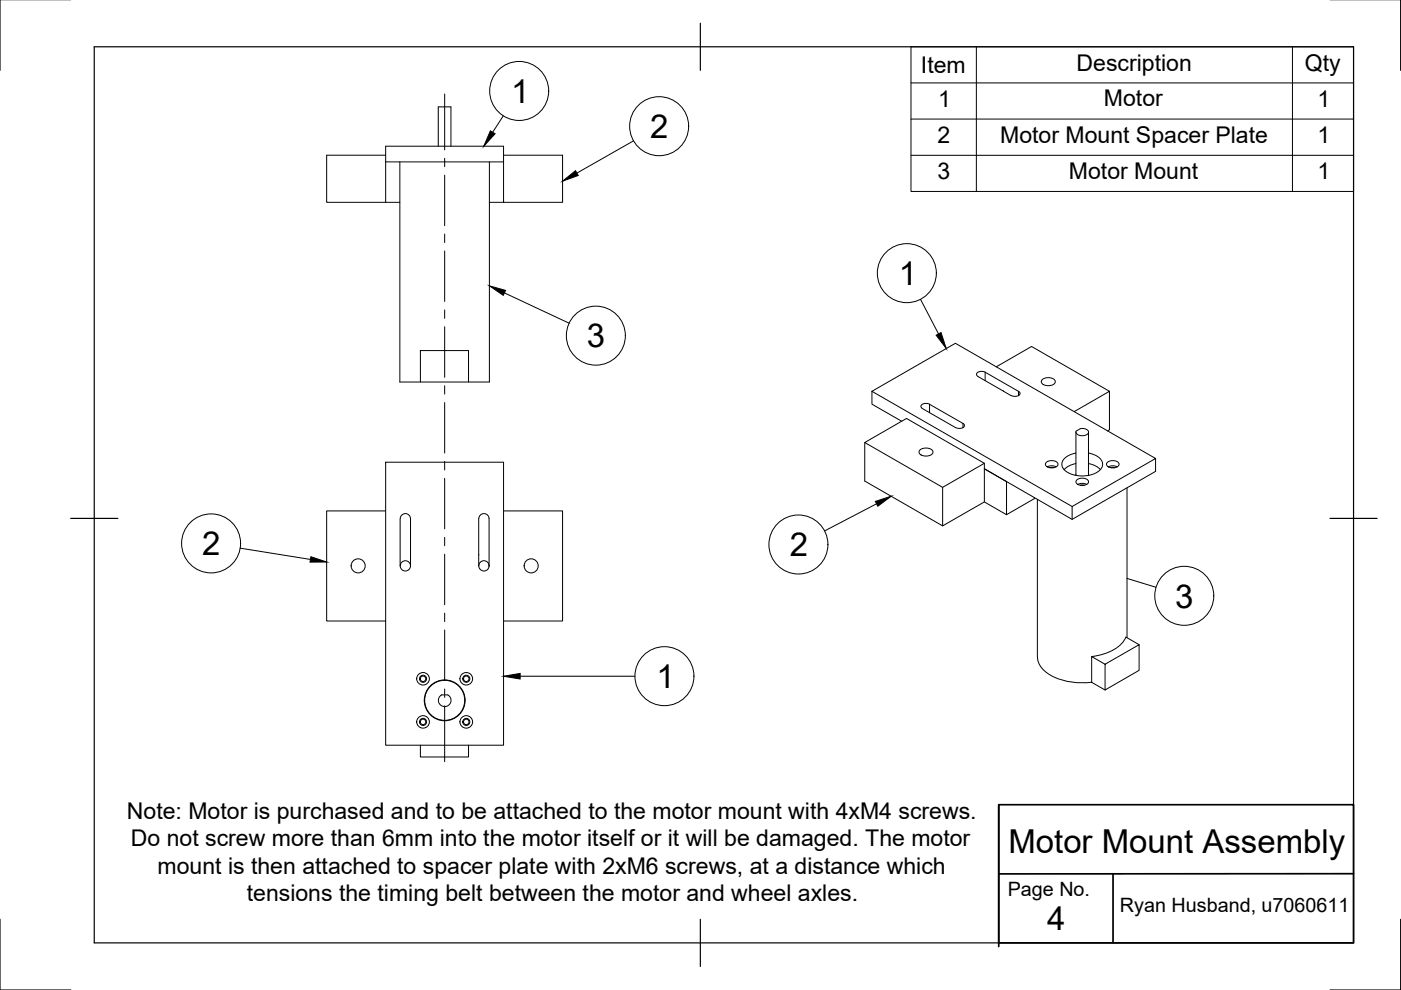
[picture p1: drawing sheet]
<svg xmlns="http://www.w3.org/2000/svg" width="297mm" height="210mm" viewBox="0 0 297 210" stroke-linecap="round" stroke-linejoin="round" font-family="sans-serif">
<!-- layer: Visible -->
<g fill="none" stroke="#000" stroke-width=".21">
<path d="M81.8 31h25v3.3h-25zM81.8 32.9h-12.5v10h12.5M81.8 34.3v8.6h3M84.8 34.3v46.7h4.3M92.9 31v-8.3h2.7v8.3M103.8 34.3v46.7h-4.5M106.8 32.9h12.5v10h-12.5v-8.6M103.8 42.9h3M89.1 74.3h10.2v6.7h-10.2zM207.3 79.8l7.1 4.1M207.4 79.8l-.4-.4a1.31 1.31 0 0 1 1.9-.5l7.1 4.1M211.2 77.8l7.5-4.3 16.5 9.5-7.5 4.3"/>
<path d="M81.8 98h25v60h-25zM183.3 93.8v8.2l16.6 9.5M184.9 83l17.7-10.2 42.4 24.4-17.7 10.2zM184.9 83v2.7l6.3 3.6M195 95.5a1.95 1.95 0 0 1 2.8 .2 1.29 1.29 0 0 1-1.7 1 1.14 1.14 0 0 1-1.2-1zM197.1 85.7l7.1 4.1 .3 .4a1.31 1.31 0 0 1-1.9 .5M197.1 85.7a1.31 1.31 0 0 0-1.9 .5l.4 .4 7 4.1M208.7 98.2l-8.8 5.1-16.6-9.5 8.9-5.1 16.5 9.5v1.2M208.7 99.4v7l-8.8 5.1v-8.2M208.7 99.4l4.7 2.7v7l-4.7-2.7M212.7 82.9h.1M215.9 83v.9"/>
<path d="M215.9 83h.1M216 83l.3 .4a1.32 1.32 0 0 1-1.9 .5M220.9 80.5a1.95 1.95 0 0 1 2.8 .3 1.29 1.29 0 0 1-1.7 1 1.14 1.14 0 0 1-1.2-1zM221.7 98.1a1.66 1.66 0 0 1 2.6 .3 1.55 1.55 0 0 1-2.7 0zM222 99l1.2-.2 .7 .2M222.6 99.2h.8M228.1 91.6l.1 9.2M228.1 98.3l-1.5 .5-1 .8M228.1 96.1a3.2 3.2 0 0 0-3 2.2 2.8 2.8 0 0 0 2.6 2.4 5.8 5.8 0 0 0 5.8-1.4 1.89 1.89 0 0 0-1.2-2.7l-1.5-.5M229.1 90.9l-.9 .5M229.1 90.9a1.26 1.26 0 0 1 1.7 .8 1.62 1.62 0 0 1-2.7 0l.1-.3M230.8 91.6v9.2"/>
<path d="M230.8 98.3l1.5 .5 1 .8M234.7 98.1a1.66 1.66 0 0 1 2.6 .3 1.55 1.55 0 0 1-2.7 0zM235 99l1.1-.2 .8 .2M235.2 83v8.1l-.4 .3M235.5 99.2h.8M245 97.2v2.7l-17.7 10.2-18.6-10.7M81.8 108.3h-12.5v23.4h12.5M84.8 120l.1-10a1.09 1.09 0 0 1 1-1.1 1.09 1.09 0 0 1 1.1 1.1v10M101.5 117.6v.1M103.7 120a1.09 1.09 0 0 0-1.5-1 1.09 1.09 0 0 0-.3 1.8 1.09 1.09 0 0 0 1.7-.5l.1-10.3a1.09 1.09 0 0 0-1.1-1.1 1.09 1.09 0 0 0-1.1 1.1v10M103.7 120h.1M106.8 108.3h12.5v23.4h-12.5"/>
<path d="M219.3 105.5v.2l-5.9 3.4M219.9 105.9v33.4M227.3 107.4v2.7M228.2 101.9a1.66 1.66 0 0 1 2.6 .3 1.55 1.55 0 0 1-2.7 0zM228.5 102.7l1.2-.2 .7 .2M229 102.9h.9M239 103.4v31.8M220 139.3a5.2 5.2 0 0 0 3.5 4.3 15 15 0 0 0 8 1M241.5 136.7l-2.8-1.6a7.4 7.4 0 0 1-5.2 3.7l-2 .4M89.1 158v2.5h10.2v-2.5M93.6 147.3a1.33 1.33 0 0 0-.3 2 1.33 1.33 0 0 0 2 0 1.33 1.33 0 0 0-.4-2h-1.3M231.5 144.7l2.8 1.6"/>
<path d="M234.3 140.8l7.2-4.1v5.4l-7.2 4.2zM234.3 140.8l-2.8-1.6v5.5"/>
<circle cx="75.9" cy="120" r="1.49"/>
<circle cx="85.9" cy="120" r="1.09"/>
<circle cx="112.6" cy="120" r="1.49"/>
<circle cx="89.7" cy="143.9" r="1.33"/>
<circle cx="89.7" cy="153.1" r="1.33"/>
<circle cx="89.7" cy="143.9" r=".58"/>
<circle cx="89.7" cy="153.1" r=".58"/>
<circle cx="89.7" cy="143.9" r=".75"/>
<circle cx="89.7" cy="153.1" r=".75"/>
<circle cx="94.3" cy="148.5" r="4.2"/>
<circle cx="94.3" cy="148.5" r="4.3"/>
<circle cx="98.8" cy="143.9" r="1.33"/>
<circle cx="98.8" cy="153.1" r="1.33"/>
<circle cx="98.9" cy="153.1" r=".58"/>
<circle cx="98.9" cy="143.9" r=".58"/>
<circle cx="98.9" cy="153.1" r=".75"/>
<circle cx="98.9" cy="143.9" r=".75"/>
</g>
<!-- layer: Visible Narrow -->
<path d="M208.9 78.9v1.8M197.1 85.7v1.8M204.2 89.8v.9" fill="none" stroke="#000" stroke-width=".21"/>
<!-- layer: Border -->
<path d="M0 -.1v15M297 -.1v15M20 9.9h267v190h-267zM148.5 4.9v10M15 109.9h10M282 109.9h10M0 194.9v15h15M148.5 194.9v10M297 194.9v15h-15" fill="none" stroke="#000" stroke-width=".25"/>
<!-- layer: TitleBlock -->
<path d="M211.8 170.6h75.2v29.3h-75.2zM211.8 170.8v29.9M236 185.3v14.6M287 185.2l-75.2 .1" fill="none" stroke="#000" stroke-width=".36"/>
<!-- layer: BOM -->
<g fill="none" stroke="#000" stroke-width=".21">
<path d="M193.1 9.9h93.9v30.7h-93.9zM193.1 17.6h93.9M207 9.9v30.7M274 9.9v30.7M106.7 24.6l-2.2 3.4M134.3 29.9l-12 6.8M193.1 25.2h93.9M193.1 32.9h93.9M106.9 62.1l13.8 6.4M195.2 63.5l3.8 7.3M50.9 116.2l14.9 2.4M185.8 106.8l-11 5.8"/>
<path d="M238.9 122.6l6.2 1.9M110.3 143.4h24.3"/>
<circle cx="110.1" cy="19.3" r="6.3"/>
<circle cx="139.8" cy="26.8" r="6.3"/>
<circle cx="192.3" cy="57.9" r="6.3"/>
<circle cx="126.3" cy="71.2" r="6.3"/>
<circle cx="44.8" cy="115.2" r="6.3"/>
<circle cx="169.3" cy="115.4" r="6.3"/>
<circle cx="251.1" cy="126.3" r="6.3"/>
<circle cx="140.9" cy="143.4" r="6.3"/>
</g>
<!-- layer: Center Lines -->
<g fill="none" stroke="#000" stroke-width=".21">
<path d="M94.3 19.9v11.9M94.3 33.6v1.7M94.3 37.1v10.8M94.3 49.6v1.8M94.3 53.2v10.7M94.3 65.7v1.8M94.3 69.3v10.7M94.3 81.8v1.8M94.3 85.4v10.7M94.3 97.8v1.8M94.3 101.4v10.7M94.3 113.9v1.8"/>
<path d="M94.3 117.5v10.7M94.3 130v1.8M94.3 133.6v10.7M94.3 146.1v1.8M94.3 149.6v11.9"/>
</g>
<!-- layer: BOM -->
<path d="M104 27.7l1 .7-2.4 2.6zM119.3 38.4l2.7-2.2 .6 1zM103.8 60.6l3.4 1-.5 1zM198.5 71.1l1-.6 1.1 3.4zM65.9 118l3.4 1.2h-3.6zM185.6 106.3l3.4-1.1-2.9 2.1zM106.8 143.4l3.5-.6v1.2z" fill="#000" stroke="#000" stroke-width=".21"/>
<g font-size="7">
<text x="108.4" y="21.8">1</text>
<text x="137.9" y="29.3">2</text>
<text x="190.6" y="60.4">1</text>
<text x="124.4" y="73.7">3</text>
<text x="42.9" y="117.7">2</text>
<text x="167.4" y="118">2</text>
<text x="249.1" y="128.8">3</text>
<text x="139.2" y="145.9">1</text>
<text x="213.8" y="180.9">Motor Mount Assembly</text>
<text x="222" y="197.2">4</text>
</g>
<g font-size="4.9">
<text x="195.3" y="15.5">Item</text>
<text x="228.3" y="15">Description</text>
<text x="276.6" y="15">Qty</text>
<text x="198.9" y="22.6">1</text>
<text x="234.1" y="22.6">Motor</text>
<text x="279.3" y="22.6">1</text>
<text x="198.8" y="30.3">2</text>
<text x="212" y="30.3">Motor Mount Spacer Plate</text>
<text x="279.3" y="30.3">1</text>
<text x="198.7" y="37.9">3</text>
<text x="226.6" y="37.9">Motor Mount</text>
<text x="279.3" y="37.9">1</text>
<text x="26.9" y="173.6">Note: Motor is purchased and to be attached to the motor mount with 4xM4 screws.</text>
<text x="27.7" y="179.4">Do not screw more than 6mm into the motor itself or it will be damaged. The motor</text>
<text x="33.4" y="185.3">mount is then attached to spacer plate with 2xM6 screws, at a distance which</text>
<text x="52.3" y="191.1">tensions the timing belt between the motor and wheel axles.</text>
</g>
<g font-size="4.2">
<text x="213.7" y="189.9">Page No.</text>
<text x="237.4" y="193.4">Ryan Husband, u7060611</text>
</g>
</svg>
